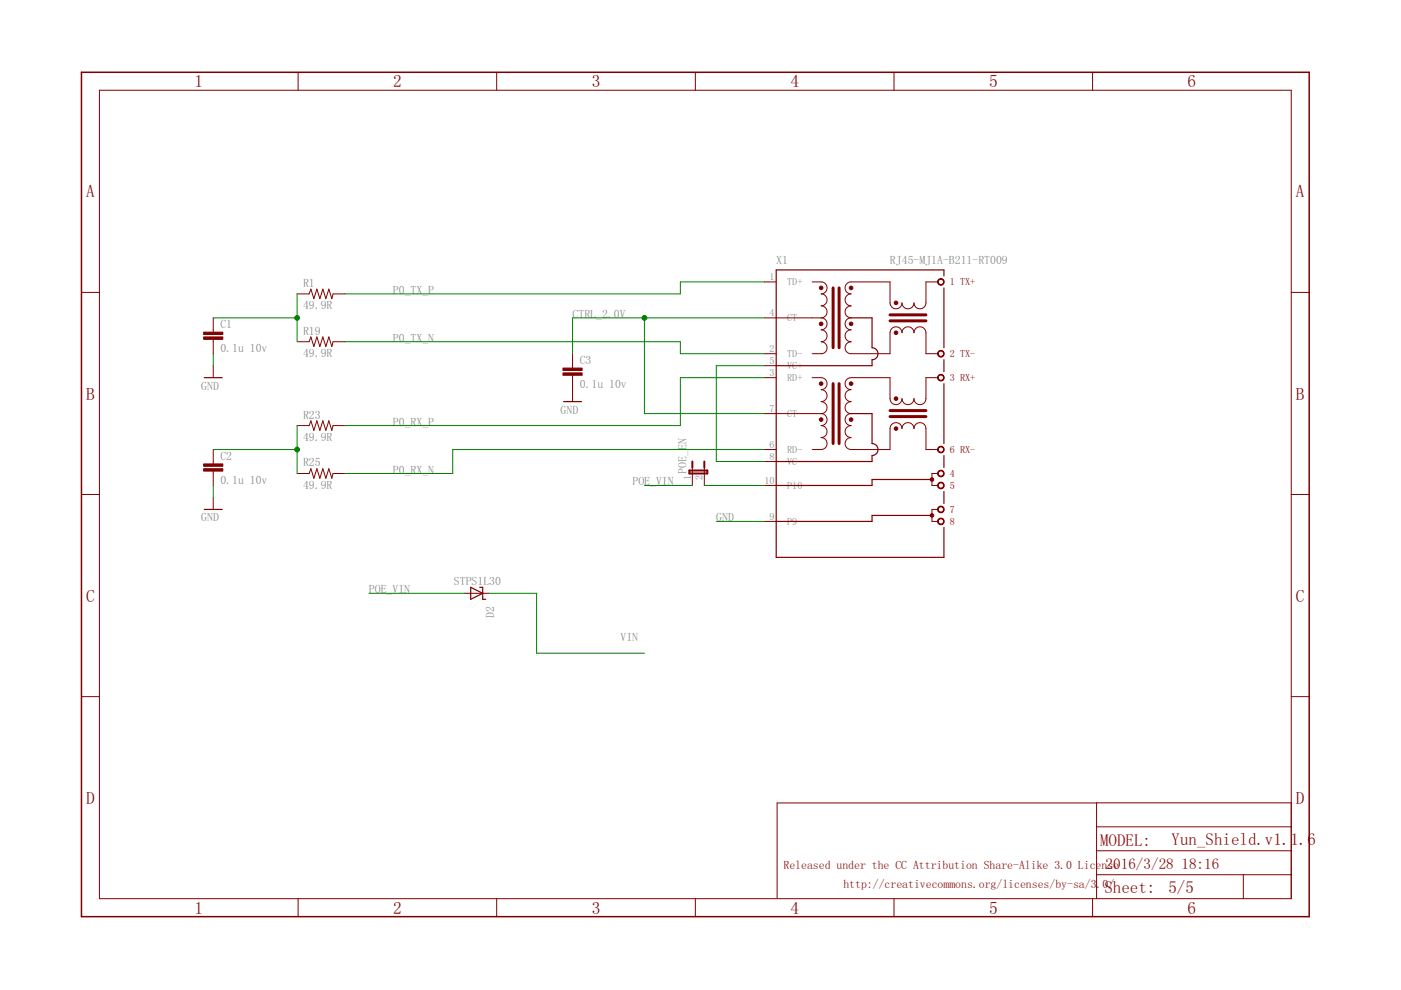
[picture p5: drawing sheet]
<svg xmlns="http://www.w3.org/2000/svg" width="297mm" height="210mm" viewBox="0 0 297 210" stroke-linecap="round" stroke-linejoin="round" font-family="sans-serif">
<g fill="none" stroke="#800000" stroke-width=".21">
<path d="M21.1 19.1h252.7v171.4h-252.7zM63.2 15.3v3.8M105.3 15.3v3.8M147.4 15.3v3.8M189.5 15.3v3.8M231.6 15.3v3.8M162 59.8h2.6M172.2 59.8h1.9a1.27 1.27 0 0 1 1.3 1.2 1.27 1.27 0 0 1-1.3 1.3 1.27 1.27 0 0 1 1.3 1.3 1.27 1.27 0 0 1-1.3 1.3 1.27 1.27 0 0 1 1.3 1.2 1.27 1.27 0 0 1-1.3 1.3M198.9 59.8h-2.6v4.4a1.27 1.27 0 0 1-1.2 1.3 1.27 1.27 0 0 1-1.3-1.3 1.27 1.27 0 0 1-1.3 1.3 1.27 1.27 0 0 1-1.3-1.3 1.27 1.27 0 0 1-1.2 1.3 1.27 1.27 0 0 1-1.3-1.3v-4.4h-8.3a1.27 1.27 0 0 0-1.2 1.2 1.27 1.27 0 0 0 1.2 1.3 1.27 1.27 0 0 0-1.2 1.3 1.27 1.27 0 0 0 1.2 1.3 1.27 1.27 0 0 0-1.2 1.2 1.27 1.27 0 0 0 1.2 1.3 1.27 1.27 0 0 0-1.2 1.3 1.27 1.27 0 0 0 1.2 1.2 1.26 1.26 0 0 0-1.2 1.3 1.26 1.26 0 0 0 1.2 1.3 1.27 1.27 0 0 0-1.2 1.2 1.27 1.27 0 0 0 1.2 1.3h8.3v-4.5a1.27 1.27 0 0 1 1.3-1.2 1.27 1.27 0 0 1 1.2 1.2 1.27 1.27 0 0 1 1.3-1.2 1.27 1.27 0 0 1 1.3 1.2 1.27 1.27 0 0 1 1.3-1.2 1.27 1.27 0 0 1 1.2 1.2v4.5h2.6M17.3 62h3.8M45.2 67.4v3M45.2 71.9v3.1"/>
<path d="M45.2 77.5v2.6M63 62.3h2.5l.4-1 .6 2 .7-2 .6 2 .7-2 .6 2 .6-2 .7 2 .2-1h2.6M63 72.5h2.5l.4-1.1 .6 2.1 .7-2.1 .6 2.1 .7-2.1 .6 2.1 .6-2.1 .7 2.1 .2-1h2.6M121.4 75v3M121.4 79.6v5.6M162 75h2.6M162 67.4h12.1M162 77.5h2.6M174.1 67.4a1.27 1.27 0 0 1 1.3 1.3 1.27 1.27 0 0 1-1.3 1.2 1.26 1.26 0 0 1 1.3 1.3 1.26 1.26 0 0 1-1.3 1.3 1.27 1.27 0 0 1 1.3 1.2 1.27 1.27 0 0 1-1.3 1.3h-1.9M273.8 62h3.8M45.2 95.3v3.1M45.2 99.9v3"/>
<path d="M63 90.2h2.5l.4-1 .6 2 .7-2 .6 2 .7-2 .6 2 .6-2 .7 2 .2-1h2.6M146.8 99.1v3.8M149.3 99.1v3.8M162 95.3h2.6M162 87.7h12.1M162 80.1h2.6M162 97.9h2.6M172.2 80.1h1.9a1.27 1.27 0 0 1 1.3 1.2 1.27 1.27 0 0 1-1.3 1.3 1.27 1.27 0 0 1 1.3 1.3 1.27 1.27 0 0 1-1.3 1.3 1.27 1.27 0 0 1 1.3 1.2 1.27 1.27 0 0 1-1.3 1.3M174.1 87.7a1.27 1.27 0 0 1 1.3 1.3 1.27 1.27 0 0 1-1.3 1.2 1.27 1.27 0 0 1 1.3 1.3 1.27 1.27 0 0 1-1.3 1.3 1.27 1.27 0 0 1 1.3 1.2 1.27 1.27 0 0 1-1.3 1.3h-1.9M198.9 80.1h-2.6v4.4a1.27 1.27 0 0 1-1.2 1.3 1.27 1.27 0 0 1-1.3-1.3 1.27 1.27 0 0 1-1.3 1.3 1.27 1.27 0 0 1-1.3-1.3 1.27 1.27 0 0 1-1.2 1.3 1.27 1.27 0 0 1-1.3-1.3v-4.4h-8.3a1.27 1.27 0 0 0-1.2 1.2 1.27 1.27 0 0 0 1.2 1.3 1.27 1.27 0 0 0-1.2 1.3 1.27 1.27 0 0 0 1.2 1.3 1.27 1.27 0 0 0-1.2 1.2 1.27 1.27 0 0 0 1.2 1.3 1.27 1.27 0 0 0-1.2 1.3 1.27 1.27 0 0 0 1.2 1.2 1.27 1.27 0 0 0-1.2 1.3 1.27 1.27 0 0 0 1.2 1.3 1.27 1.27 0 0 0-1.2 1.2 1.27 1.27 0 0 0 1.2 1.3h8.3v-4.4a1.27 1.27 0 0 1 1.3-1.3 1.27 1.27 0 0 1 1.2 1.3 1.27 1.27 0 0 1 1.3-1.3 1.27 1.27 0 0 1 1.3 1.3 1.27 1.27 0 0 1 1.3-1.3 1.27 1.27 0 0 1 1.2 1.3v4.4h2.6M17.3 104.8h3.8M45.2 105.5v2.5"/>
<path d="M63 100.4h2.5l.4-1 .6 2 .7-2 .6 2 .7-2 .6 2 .6-2 .7 2 .2-1h2.6M162 102.9h2.6M162 110.6h2.6M198.9 100.4h-1.3v2.5h1.3M198.9 108h-1.3v2.6h1.3M273.8 104.8h3.8M98.5 125.8h5.1M17.3 147.7h3.8M273.8 147.7h3.8M232.5 175.3h41.3M232.5 170.2h-67.7v20.2M273.8 170.2h-41.3v20.3"/>
<path d="M63.2 190.5v3.9M105.3 190.5v3.9M147.4 190.5v3.9M189.5 190.5v3.9M231.6 190.5v3.9M232.5 185.5h41.3M232.5 180.4h41.3M263.6 185.5v5"/>
</g>
<path d="M17.3 15.3h260.3v179.1h-260.3z" fill="none" stroke="#800000" stroke-width=".32"/>
<path d="M176.6 61v12.7M177.9 61v12.7M188.7 68h7.6M188.7 66.8h7.6M176.6 81.3v12.7M177.9 81.3v12.7M188.7 88.3h7.6M188.7 87.1h7.6" fill="none" stroke="#800000" stroke-width=".63"/>
<g fill="none" stroke="#800000" stroke-width=".25">
<path d="M200.1 58.5v-1.3h-35.5v61h35.5v-6.4M180.4 67.4h4.5v6.3a1.27 1.27 0 0 1 1.2 1.3 1.27 1.27 0 0 1-1.2 1.3v1.2h-20.3M200.1 61v12.7M200.1 76.3v2.5M43.3 80.1h3.8M119.5 85.2h3.8M180.4 87.7h4.5v6.3a1.27 1.27 0 0 1 1.2 1.3 1.27 1.27 0 0 1-1.2 1.3v1.3h-20.3M200.1 81.3v12.7M200.1 96.6v2.5M43.3 108h3.8M197.6 101.7h-12.7v1.2h-20.3M197.6 109.3h-12.7v1.3h-20.3"/>
<path d="M200.1 104.2v2.5M99.8 124.5l2.5 1.3-2.5 1.3zM101.7 124.5h.6v2.6h.7"/>
</g>
<g fill="#800000" stroke="#800000" stroke-width=".21">
<path d="M198.9 59.3a.71 .71 0 0 1 1.2 .1 .71 .71 0 0 1-.4 1 .71 .71 0 0 1-.9-.6h.1a.56 .56 0 0 1 .8-.6 .56 .56 0 0 1 .2 .9 .56 .56 0 0 1-.9-.1l-.2-.2z" fill-rule="evenodd"/>
<path d="M198.9 74.5a.71 .71 0 0 1 1.2 .1 .71 .71 0 0 1-.4 1.1 .71 .71 0 0 1-.9-.7h.1a.56 .56 0 0 1 .8-.6 .56 .56 0 0 1 .2 1 .56 .56 0 0 1-.9-.2l-.2-.2z" fill-rule="evenodd"/>
<path d="M198.9 79.6a.71 .71 0 0 1 1.2 .1 .71 .71 0 0 1-.4 1.1 .71 .71 0 0 1-.9-.7h.1a.56 .56 0 0 1 .8-.6 .56 .56 0 0 1 .2 .9 .56 .56 0 0 1-.9-.1l-.2-.2z" fill-rule="evenodd"/>
<path d="M198.9 94.9a.71 .71 0 0 1 1.2 0 .71 .71 0 0 1-.4 1.1 .71 .71 0 0 1-.9-.7h.1a.56 .56 0 0 1 .8-.5 .56 .56 0 0 1 .2 .9 .56 .56 0 0 1-.9-.2l-.2-.2z" fill-rule="evenodd"/>
<path d="M198.9 99.9a.71 .71 0 0 1 1.2 .1 .71 .71 0 0 1-.4 1.1 .71 .71 0 0 1-.9-.7h.1a.56 .56 0 0 1 .8-.6 .56 .56 0 0 1 .2 1 .56 .56 0 0 1-.9-.2l-.2-.2z" fill-rule="evenodd"/>
<path d="M198.9 102.5a.71 .71 0 0 1 1.2 .1 .71 .71 0 0 1-.4 1 .71 .71 0 0 1-.9-.7h.1a.56 .56 0 0 1 .8-.5 .56 .56 0 0 1 .2 .9 .56 .56 0 0 1-.9-.2l-.2-.2z" fill-rule="evenodd"/>
<path d="M198.9 107.5a.71 .71 0 0 1 1.2 .1 .71 .71 0 0 1-.4 1.1 .71 .71 0 0 1-.9-.7h.1a.56 .56 0 0 1 .8-.5 .56 .56 0 0 1 .2 .9 .56 .56 0 0 1-.9-.2l-.2-.2z" fill-rule="evenodd"/>
<path d="M198.9 110.1a.71 .71 0 0 1 1.2 .1 .71 .71 0 0 1-.4 1 .71 .71 0 0 1-.9-.6h.1a.56 .56 0 0 1 .8-.6 .56 .56 0 0 1 .2 .9 .56 .56 0 0 1-.9-.2l-.2-.1z" fill-rule="evenodd"/>
<circle cx="174.1" cy="61" r=".38"/>
<circle cx="174.1" cy="68.7" r=".38"/>
<circle cx="180.4" cy="61" r=".38"/>
<circle cx="180.4" cy="68.7" r=".38"/>
<circle cx="190" cy="70.5" r=".38"/>
<circle cx="190" cy="64.2" r=".38"/>
<circle cx="174.1" cy="81.3" r=".38"/>
<circle cx="174.1" cy="89" r=".38"/>
<circle cx="180.4" cy="81.3" r=".38"/>
<circle cx="180.4" cy="89" r=".38"/>
<circle cx="190" cy="90.9" r=".38"/>
<circle cx="190" cy="84.5" r=".38"/>
<circle cx="197.6" cy="101.7" r=".38"/>
<circle cx="197.6" cy="109.3" r=".38"/>
</g>
<g fill="#800000" stroke="#800000" stroke-width=".21">
<path d="M43.2 71.4h4v.5h-4z"/>
<path d="M43.2 70.4h4v.5h-4z"/>
<path d="M43.2 99.4h4v.5h-4z"/>
<path d="M43.2 98.4h4v.5h-4z"/>
<path d="M119.4 79.1h4v.5h-4z"/>
<path d="M119.4 78h4v.5h-4z"/>
</g>
<path d="M146.2 99.8h3.8v.6h-3.8zM146.8 97.9v1.2M149.3 97.9v1.2" fill="none" stroke="#800000" stroke-width=".42"/>
<g fill="none" stroke="#008000" stroke-width=".21">
<path d="M162 59.8h-17.7v2.5h-71.1M45.2 75v2.5M45.2 67.4h17.8M63 62.3v10.2M73.2 72.5h71.1v2.5h17.7M136.6 67.4v20.3h25.4M162 77.5h-10.1v20.4h10.1M162 67.4h-40.6v7.6M45.2 95.3h17.8M63 90.2v10.2M162 80.1h-17.7v10.1h-71.1M162 95.3h-66v5.1h-22.8"/>
<path d="M45.2 102.9v2.6M136.6 102.9h10.2M149.3 102.9h12.7M151.9 110.6h10.1M78.2 125.8h20.3M103.6 125.8h10.2v12.7h22.8"/>
</g>
<g fill="#008000" stroke="#008000" stroke-width=".21">
<circle cx="63" cy="67.4" r=".51"/>
<circle cx="63" cy="95.3" r=".51"/>
<circle cx="136.6" cy="67.4" r=".51"/>
</g>
<g font-size="3.7" fill="#800000">
<text x="41.2" y="18.5">1</text>
<text x="83.3" y="18.5">2</text>
<text x="125.5" y="18.5">3</text>
<text x="167.6" y="18.5">4</text>
<text x="209.7" y="18.5">5</text>
<text x="251.8" y="18.5">6</text>
<text x="18.3" y="41.9">A</text>
<text x="274.8" y="41.9">A</text>
<text x="18.3" y="84.7">B</text>
<text x="274.8" y="84.7">B</text>
<text x="18.3" y="127.6">C</text>
<text x="274.8" y="127.6">C</text>
<text x="18.3" y="170.4">D</text>
<text x="274.8" y="170.4">D</text>
<text x="41.2" y="193.7">1</text>
<text x="83.3" y="193.7">2</text>
<text x="125.5" y="193.7">3</text>
<text x="167.6" y="193.7">4</text>
<text x="209.7" y="193.7">5</text>
<text x="251.8" y="193.7">6</text>
</g>
<g font-size="3.6" fill="#800000">
<text x="233.2" y="179.4">MODEL:</text>
<text x="248.4" y="179.1">Yun_Shield.v1.1.6</text>
<text x="234.2" y="189.4">Sheet:</text>
<text x="247.7" y="189.3">5/5</text>
</g>
<g font-size="3.2" fill="#800000">
<text x="234.4" y="184.2">2016/3/28</text>
<text x="250.5" y="184.2">18:16</text>
</g>
<g font-size="2.5" fill="#808080">
<text x="164.6" y="56">X1</text>
<text x="188.7" y="56">RJ45-MJ1A-B211-RT009</text>
<text x="64.3" y="65.6">49.9R</text>
<text x="64.3" y="60.8">R1</text>
<text x="83.3" y="62.3">P0_TX_P</text>
<text x="46.7" y="69.5">C1</text>
<text x="64.3" y="71">R19</text>
<text x="121.4" y="67.4">CTRL_2.0V</text>
<text x="46.7" y="74.6">0.1u 10v</text>
<text x="64.3" y="75.8">49.9R</text>
<text x="83.3" y="72.5">P0_TX_N</text>
<text x="122.9" y="77.2">C3</text>
<text x="42.7" y="82.6">GND</text>
<text x="122.9" y="82.2">0.1u 10v</text>
<text x="64.3" y="88.7">R23</text>
<text x="118.9" y="87.7">GND</text>
<text x="64.3" y="93.5">49.9R</text>
<text x="83.3" y="90.2">P0_RX_P</text>
<text x="46.7" y="97.5">C2</text>
<text x="64.3" y="98.9">R25</text>
<text x="83.3" y="100.4">P0_RX_N</text>
<text x="145.5" y="100.4" transform="rotate(-90 145.5 100.4)">POE_EN</text>
<text x="46.7" y="102.6">0.1u 10v</text>
<text x="64.3" y="103.7">49.9R</text>
<text x="134.1" y="102.9">POE_VIN</text>
<text x="42.7" y="110.6">GND</text>
<text x="151.9" y="110.6">GND</text>
<text x="78.2" y="125.8">POE_VIN</text>
<text x="96.3" y="124.1">STPS1L30</text>
<text x="104.8" y="131.1" transform="rotate(-90 104.8 131.1)">D2</text>
<text x="131.6" y="135.9">VIN</text>
</g>
<g font-size="2.5" fill="#800000">
<text x="166.1" y="184.2">Released under the CC Attribution Share-Alike 3.0 License</text>
<text x="178.8" y="188.3">http://creativecommons.org/licenses/by-sa/3</text>
<text x="232.5" y="188.3">.0/</text>
</g>
<g font-size="2.1" fill="#808080">
<text x="163.1" y="59.4">1</text>
<text x="166.9" y="60.5">TD+</text>
<text x="163.1" y="67">4</text>
<text x="166.9" y="68.1">CT</text>
<text x="163.1" y="74.6">2</text>
<text x="163.1" y="77.2">5</text>
<text x="166.9" y="75.8">TD-</text>
<text x="163.1" y="79.7">3</text>
<text x="166.9" y="78.3">VC+</text>
<text x="166.9" y="80.8">RD+</text>
<text x="163.1" y="87.3">7</text>
<text x="166.9" y="88.5">CT</text>
<text x="163.1" y="95">6</text>
<text x="146.4" y="101.8" transform="rotate(-90 146.4 101.8)">1</text>
<text x="149" y="101.8" transform="rotate(-90 149 101.8)">2</text>
<text x="163.1" y="97.5">8</text>
<text x="166.9" y="96.1">RD-</text>
<text x="166.9" y="98.6">VC-</text>
<text x="162.1" y="102.6">10</text>
<text x="166.9" y="103.7">P10</text>
<text x="163.1" y="110.2">9</text>
<text x="166.9" y="111.3">P9</text>
</g>
<g font-size="2.1" fill="#800000">
<text x="201.4" y="60.5">1 TX+</text>
<text x="201.4" y="75.8">2 TX-</text>
<text x="201.4" y="80.8">3 RX+</text>
<text x="201.4" y="96.1">6 RX-</text>
<text x="201.4" y="101.2">4</text>
<text x="201.4" y="103.7">5</text>
<text x="201.4" y="108.8">7</text>
<text x="201.4" y="111.3">8</text>
</g>
</svg>
